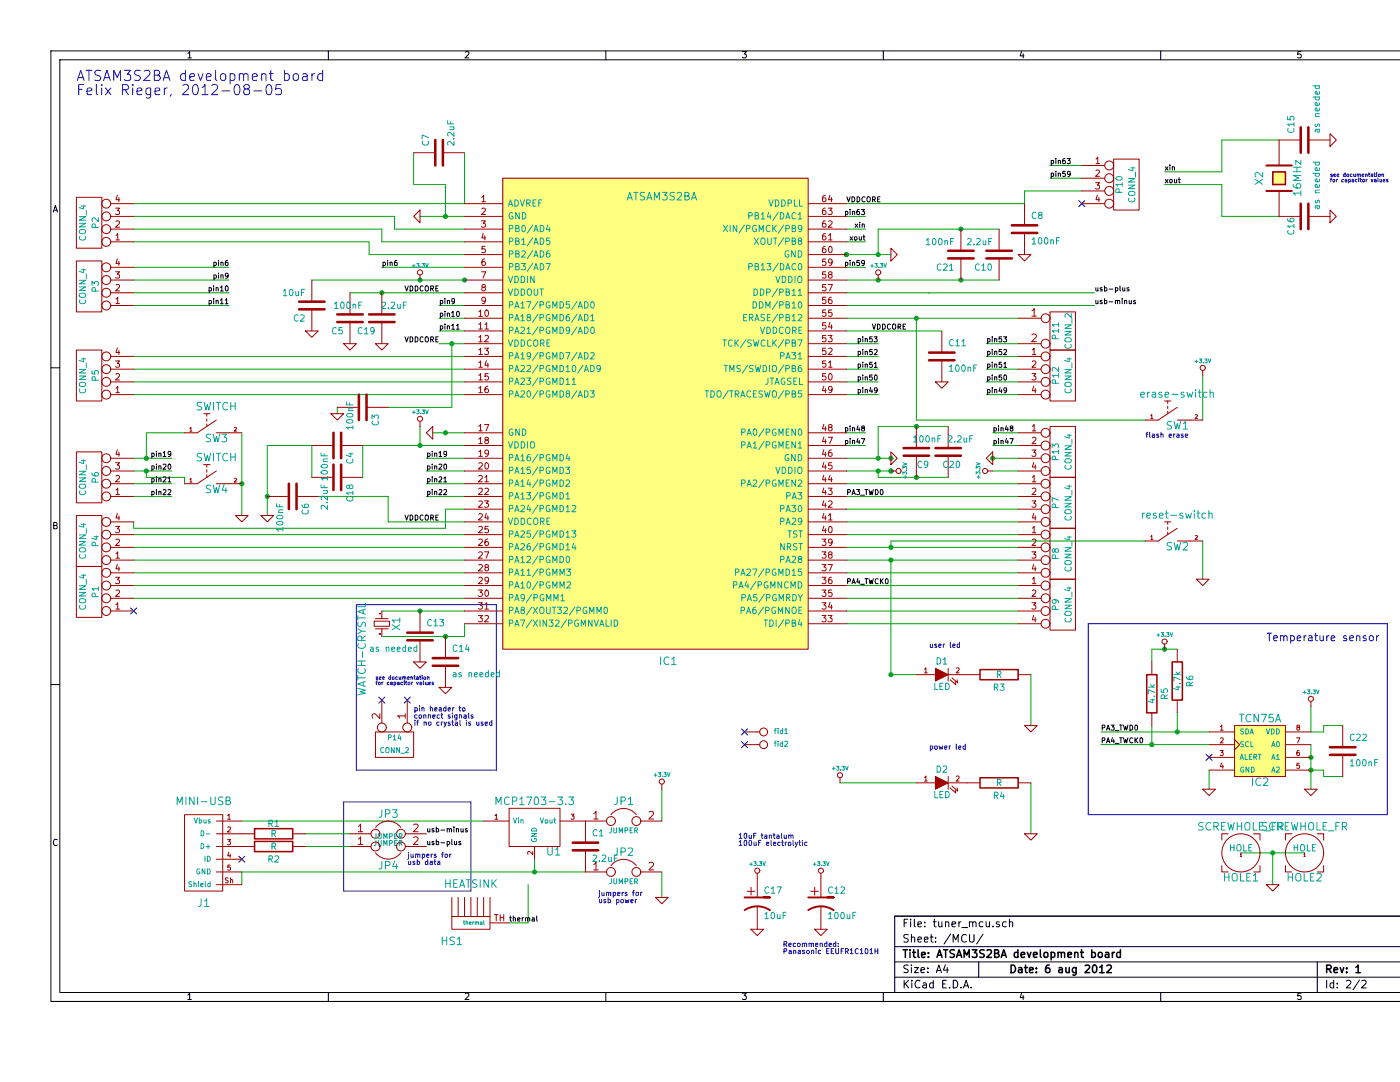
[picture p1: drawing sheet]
EESchema Schematic File Version 2  date 06/08/2012 15:26:56
LIBS:power
LIBS:device
LIBS:transistors
LIBS:conn
LIBS:linear
LIBS:regul
LIBS:74xx
LIBS:cmos4000
LIBS:adc-dac
LIBS:memory
LIBS:xilinx
LIBS:special
LIBS:microcontrollers
LIBS:dsp
LIBS:microchip
LIBS:analog_switches
LIBS:motorola
LIBS:texas
LIBS:intel
LIBS:audio
LIBS:interface
LIBS:digital-audio
LIBS:philips
LIBS:display
LIBS:cypress
LIBS:siliconi
LIBS:opto
LIBS:atmel
LIBS:contrib
LIBS:valves
LIBS:fr-lib
LIBS:tuner-cache
EELAYER 25  0
EELAYER END
$Descr A4 11700 8267
encoding utf-8
Sheet 2 2
Title "ATSAM3S2BA development board"
Date "6 aug 2012"
Rev "1"
Comp ""
Comment1 ""
Comment2 ""
Comment3 ""
Comment4 ""
$EndDescr
Wire Wire Line
	1450 3800 1450 3750
Wire Wire Line
	1450 3750 1150 3750
Connection ~ 1150 3700
Wire Wire Line
	1150 3750 1150 3700
Connection ~ 1900 3800
Wire Wire Line
	1900 4050 1900 3400
Wire Notes Line
	10900 4900 8550 4900
Wire Notes Line
	10900 4900 10900 6400
Wire Notes Line
	10900 6400 8550 6400
Wire Notes Line
	8550 6400 8550 4900
Wire Wire Line
	10550 5700 10400 5700
Wire Wire Line
	10400 5700 10400 5750
Wire Wire Line
	10400 5750 10300 5750
Wire Wire Line
	9050 5700 9050 5850
Connection ~ 9050 5850
Wire Wire Line
	8650 5850 9500 5850
Connection ~ 10300 6050
Wire Wire Line
	10300 6200 10300 5850
Wire Wire Line
	10300 5750 10300 5550
Wire Wire Line
	7850 1800 6900 1800
Connection ~ 7200 3750
Wire Wire Line
	7450 3750 6900 3750
Wire Wire Line
	2850 3750 2850 3500
Wire Wire Line
	2100 3500 2450 3500
Wire Wire Line
	3650 4100 3050 4100
Connection ~ 10000 6700
Wire Wire Line
	10000 6950 10000 6700
Connection ~ 6650 2000
Connection ~ 6650 2000
Connection ~ 7800 3600
Connection ~ 7000 3600
Connection ~ 7000 3700
Connection ~ 7000 3700
Wire Wire Line
	7750 3100 8000 3100
Wire Wire Line
	7750 2900 8000 2900
Wire Wire Line
	8000 2700 7750 2700
Wire Wire Line
	8500 1300 8250 1300
Wire Wire Line
	8500 1400 8250 1400
Wire Wire Line
	6650 1900 6800 1900
Connection ~ 6900 2000
Wire Wire Line
	6900 1800 6900 2000
Wire Wire Line
	8000 3500 7800 3500
Wire Wire Line
	6650 3500 6800 3500
Connection ~ 6900 3700
Wire Wire Line
	6900 3750 6900 3700
Wire Wire Line
	8000 3800 6650 3800
Wire Wire Line
	8000 4000 6650 4000
Wire Wire Line
	6650 4200 8000 4200
Wire Wire Line
	6650 4300 8000 4300
Connection ~ 7000 4400
Connection ~ 7000 5300
Wire Wire Line
	7000 4400 7000 5300
Wire Wire Line
	6650 4600 8000 4600
Wire Wire Line
	6650 4800 8000 4800
Wire Notes Line
	3700 6300 2700 6300
Wire Notes Line
	3700 6300 3700 7000
Wire Notes Line
	3700 7000 2700 7000
Wire Notes Line
	2700 7000 2700 6300
Wire Wire Line
	3650 3800 3350 3800
Wire Wire Line
	3650 3600 3350 3600
Wire Wire Line
	2850 3500 3650 3500
Connection ~ 3300 3500
Wire Wire Line
	1050 3800 1350 3800
Wire Wire Line
	1050 3600 1350 3600
Wire Wire Line
	3650 2600 3450 2600
Wire Wire Line
	2750 2300 3650 2300
Wire Wire Line
	1050 2100 1800 2100
Wire Wire Line
	2900 2000 2900 1900
Wire Wire Line
	9450 4550 9450 4250
Wire Wire Line
	9450 2950 9450 3300
Wire Notes Line
	3900 4750 2800 4750
Wire Notes Line
	3900 4750 3900 6050
Wire Notes Line
	3900 6050 2800 6050
Wire Notes Line
	2800 6050 2800 4750
Wire Wire Line
	6600 6150 7200 6150
Wire Wire Line
	8100 6150 8100 6550
Wire Wire Line
	8100 5300 8100 5700
Connection ~ 3500 5000
Wire Wire Line
	7300 2300 7300 2300
Connection ~ 3550 2700
Wire Wire Line
	3050 3200 3550 3200
Wire Wire Line
	3550 3200 3550 2700
Wire Wire Line
	3650 3000 1050 3000
Wire Wire Line
	3650 2800 1050 2800
Wire Wire Line
	3650 1200 3650 1600
Wire Wire Line
	2400 6550 2750 6550
Wire Wire Line
	5200 6850 5200 7050
Wire Wire Line
	1900 6950 1900 6850
Connection ~ 4200 6850
Wire Wire Line
	1900 6850 4600 6850
Wire Wire Line
	1900 6450 3800 6450
Wire Wire Line
	1050 4700 3650 4700
Wire Wire Line
	1050 4500 3650 4500
Wire Wire Line
	1050 4300 3650 4300
Wire Wire Line
	1050 2200 1800 2200
Wire Wire Line
	3450 2400 3650 2400
Wire Wire Line
	2900 2000 3650 2000
Wire Wire Line
	3650 1800 3100 1800
Wire Wire Line
	3100 1800 3100 1700
Wire Wire Line
	3100 1700 1050 1700
Wire Wire Line
	8000 3700 7800 3700
Wire Wire Line
	6650 3100 6900 3100
Wire Wire Line
	8000 2500 6650 2500
Wire Wire Line
	6900 2900 6650 2900
Wire Wire Line
	9150 1450 9600 1450
Wire Wire Line
	9600 1450 9600 1700
Wire Wire Line
	9600 1700 10050 1700
Wire Wire Line
	3650 4900 3650 5000
Wire Wire Line
	3650 5000 3000 5000
Wire Wire Line
	3650 2700 3450 2700
Wire Wire Line
	7000 3700 6650 3700
Wire Wire Line
	7000 2000 6650 2000
Wire Wire Line
	3650 3400 3400 3400
Wire Wire Line
	3650 1700 3300 1700
Wire Wire Line
	7000 3600 6650 3600
Wire Wire Line
	3650 4800 3000 4800
Wire Wire Line
	9150 1350 9600 1350
Wire Wire Line
	9600 1350 9600 1100
Wire Wire Line
	9600 1100 10050 1100
Wire Wire Line
	6900 2700 6650 2700
Wire Wire Line
	6650 2300 8600 2300
Wire Wire Line
	6650 2800 6900 2800
Wire Wire Line
	6900 3000 6650 3000
Wire Wire Line
	8000 3600 7800 3600
Wire Wire Line
	3650 1600 1050 1600
Wire Wire Line
	3650 1900 3000 1900
Wire Wire Line
	3000 1900 3000 1800
Wire Wire Line
	3000 1800 1050 1800
Wire Wire Line
	1050 2300 1800 2300
Wire Wire Line
	3450 2500 3650 2500
Wire Wire Line
	3650 4200 1050 4200
Wire Wire Line
	3650 4400 1050 4400
Wire Wire Line
	3650 4600 1050 4600
Wire Wire Line
	4150 6950 4150 7250
Wire Wire Line
	4150 7250 4000 7250
Wire Wire Line
	5200 6450 5200 6200
Wire Wire Line
	4200 6750 4200 6850
Wire Wire Line
	2400 6650 2750 6650
Wire Wire Line
	3250 1200 3250 1450
Wire Wire Line
	3250 1450 3500 1450
Wire Wire Line
	3500 1450 3500 1700
Connection ~ 3500 1700
Wire Wire Line
	1050 2900 3650 2900
Wire Wire Line
	1050 3100 3650 3100
Wire Wire Line
	2650 3250 2650 3200
Connection ~ 3500 3400
Wire Wire Line
	6650 2400 8600 2400
Connection ~ 6900 3600
Connection ~ 3300 4800
Wire Wire Line
	7200 2500 7200 3300
Connection ~ 7200 2500
Wire Wire Line
	7200 3300 9000 3300
Wire Wire Line
	2900 1900 1050 1900
Wire Wire Line
	1050 2400 1800 2400
Wire Wire Line
	3650 2100 3000 2100
Wire Wire Line
	3650 2200 2450 2200
Connection ~ 3300 2200
Wire Wire Line
	3650 4000 3500 4000
Wire Wire Line
	3500 4000 3500 4150
Wire Wire Line
	3500 4150 1050 4150
Wire Wire Line
	1050 4150 1050 4100
Wire Wire Line
	1050 3700 1350 3700
Wire Wire Line
	1050 3900 1350 3900
Wire Wire Line
	2500 3900 3050 3900
Wire Wire Line
	3300 3350 3300 3500
Connection ~ 2100 3900
Wire Wire Line
	3650 3700 3350 3700
Wire Wire Line
	3650 3900 3350 3900
Wire Wire Line
	6650 4900 8000 4900
Wire Wire Line
	8000 4700 6650 4700
Wire Wire Line
	8000 4500 6650 4500
Wire Wire Line
	6650 4400 8000 4400
Wire Wire Line
	7000 5300 7200 5300
Wire Wire Line
	7000 4300 7000 4250
Connection ~ 7000 4300
Wire Wire Line
	7000 4250 9000 4250
Wire Wire Line
	6650 4100 8000 4100
Wire Wire Line
	6650 3900 8000 3900
Wire Wire Line
	6900 3600 6900 3350
Wire Wire Line
	6650 3400 6800 3400
Wire Wire Line
	8000 3400 7800 3400
Connection ~ 6900 2200
Wire Wire Line
	6650 1800 6800 1800
Wire Wire Line
	6650 2100 6800 2100
Wire Wire Line
	6800 1700 6650 1700
Wire Wire Line
	8050 1500 8050 1600
Wire Wire Line
	8050 1500 8500 1500
Wire Wire Line
	7400 2600 6650 2600
Wire Wire Line
	7750 2800 8000 2800
Wire Wire Line
	7750 3000 8000 3000
Wire Wire Line
	9750 6700 10250 6700
Wire Wire Line
	3050 3900 3050 4100
Wire Wire Line
	2100 3500 2100 4050
Wire Wire Line
	2450 3500 2450 3750
Wire Wire Line
	6900 3350 7450 3350
Connection ~ 7200 3350
Wire Wire Line
	8050 1600 6650 1600
Wire Wire Line
	7850 2200 6650 2200
Connection ~ 3650 2200
Connection ~ 3000 2300
Connection ~ 7550 2200
Connection ~ 7550 1800
Wire Wire Line
	9500 6050 9500 6200
Connection ~ 10300 5950
Wire Wire Line
	9050 5200 9050 5100
Wire Wire Line
	9050 5100 9250 5100
Wire Wire Line
	9250 5750 9250 5600
Wire Wire Line
	8650 5750 9500 5750
Connection ~ 9250 5750
Connection ~ 9150 5100
Wire Wire Line
	10300 6050 10400 6050
Wire Wire Line
	10400 6050 10400 6100
Wire Wire Line
	10400 6100 10550 6100
Wire Wire Line
	1150 3600 1150 3400
Wire Wire Line
	1150 3400 1450 3400
Connection ~ 1150 3600
$Comp
L GND #PWR02
U 1 1
P 1900 4050
F 0 "#PWR02" H 1900 4050 30  0001 C CNN
F 1 "GND" H 1900 3980 30  0001 C CNN
	1    1900 4050
	1    0    0    -1  
$EndComp
$Comp
L SWITCH SW4
U 1 1
P 1700 3800
F 0 "SW4" H 1700 3750 60  0000 C CNN
F 1 "SWITCH" H 1700 4000 60  0000 C CNN
	1    1700 3800
	1    0    0    -1  
$EndComp
$Comp
L SWITCH SW3
U 1 1
P 1700 3400
F 0 "SW3" H 1700 3350 60  0000 C CNN
F 1 "SWITCH" H 1700 3600 60  0000 C CNN
	1    1700 3400
	1    0    0    -1  
$EndComp
Text Notes 10450 1400 0    30   ~ 0
see documentation\nfor capacitor values
Text Notes 2950 5350 0    30   ~ 0
see documentation\nfor capacitor values
Text Notes 6150 7450 0    40   ~ 0
Recommended:\nPanasonic EEUFR1C101H
Text Notes 9950 5050 0    60   ~ 0
Temperature sensor
$Comp
L C C22
U 1 1
P 10550 5900
F 0 "C22" H 10600 6000 50  0000 L CNN
F 1 "100nF" H 10600 5800 50  0000 L CNN
	1    10550 5900
	1    0    0    -1  
$EndComp
Text Label 8650 5850 0    40   ~ 0
PA4_TWCK0
Text Label 8650 5750 0    40   ~ 0
PA3_TWD0
$Comp
L +3.3V #PWR03
U 1 1
P 9150 5100
F 0 "#PWR03" H 9150 5060 30  0001 C CNN
F 1 "+3.3V" H 9150 5210 30  0000 C CNN
	1    9150 5100
	-1   0    0    -1  
$EndComp
$Comp
L R R5
U 1 1
P 9050 5450
F 0 "R5" V 8950 5450 50  0000 C CNN
F 1 "4.7k" V 9050 5450 50  0000 C CNN
	1    9050 5450
	-1   0    0    1   
$EndComp
$Comp
L R R6
U 1 1
P 9250 5350
F 0 "R6" V 9150 5350 50  0000 C CNN
F 1 "4.7k" V 9250 5350 50  0000 C CNN
	1    9250 5350
	-1   0    0    1   
$EndComp
Text Label 6650 3900 0    40   ~ 0
PA3_TWD0
Text Label 6650 4600 0    40   ~ 0
PA4_TWCK0
NoConn ~ 9500 5950
$Comp
L GND #PWR04
U 1 1
P 10300 6200
F 0 "#PWR04" H 10300 6200 30  0001 C CNN
F 1 "GND" H 10300 6130 30  0001 C CNN
	1    10300 6200
	1    0    0    -1  
$EndComp
$Comp
L +3.3V #PWR05
U 1 1
P 10300 5550
F 0 "#PWR05" H 10300 5510 30  0001 C CNN
F 1 "+3.3V" H 10300 5660 30  0000 C CNN
	1    10300 5550
	-1   0    0    -1  
$EndComp
$Comp
L GND #PWR06
U 1 1
P 9500 6200
F 0 "#PWR06" H 9500 6200 30  0001 C CNN
F 1 "GND" H 9500 6130 30  0001 C CNN
	1    9500 6200
	1    0    0    -1  
$EndComp
$Comp
L TCN75A IC2
U 1 1
P 9900 5900
F 0 "IC2" H 9900 5650 60  0000 C CNN
F 1 "TCN75A" H 9900 6150 60  0000 C CNN
	1    9900 5900
	1    0    0    -1  
$EndComp
Text Notes 600  650  0    80   ~ 0
ATSAM3S2BA development board\nFelix Rieger, 2012-08-05
Text Label 4000 7250 0    40   ~ 0
thermal
$Comp
L C C21
U 1 1
P 7550 2000
F 0 "C21" H 7600 2100 50  0000 L CNN
F 1 "100nF" H 7600 1900 50  0000 L CNN
	1    7550 2000
	-1   0    0    1   
$EndComp
$Comp
L C C20
U 1 1
P 7450 3550
F 0 "C20" H 7350 3650 50  0000 L CNN
F 1 "2.2uF" H 7250 3450 50  0000 L CNN
	1    7450 3550
	-1   0    0    1   
$EndComp
$Comp
L C C18
U 1 1
P 2650 3750
F 0 "C18" H 2700 3850 50  0000 L CNN
F 1 "2.2uF" H 2700 3650 50  0000 L CNN
	1    2650 3750
	0    1    1    0   
$EndComp
$Comp
L GND #PWR07
U 1 1
P 3000 2700
F 0 "#PWR07" H 3000 2700 30  0001 C CNN
F 1 "GND" H 3000 2630 30  0001 C CNN
	1    3000 2700
	1    0    0    -1  
$EndComp
$Comp
L C C19
U 1 1
P 3000 2500
F 0 "C19" H 3050 2600 50  0000 L CNN
F 1 "2.2uF" H 2800 2400 50  0000 L CNN
	1    3000 2500
	-1   0    0    1   
$EndComp
$Comp
L GND #PWR08
U 1 1
P 10000 6950
F 0 "#PWR08" H 10000 6950 30  0001 C CNN
F 1 "GND" H 10000 6880 30  0001 C CNN
	1    10000 6950
	1    0    0    -1  
$EndComp
$Comp
L SCREWHOLE_FR HOLE2
U 1 1
P 10250 6700
F 0 "HOLE2" H 10250 6500 60  0000 C CNN
F 1 "SCREWHOLE_FR" H 10250 6900 60  0000 C CNN
	1    10250 6700
	1    0    0    -1  
$EndComp
$Comp
L SCREWHOLE_FR HOLE1
U 1 1
P 9750 6700
F 0 "HOLE1" H 9750 6500 60  0000 C CNN
F 1 "SCREWHOLE_FR" H 9750 6900 60  0000 C CNN
	1    9750 6700
	1    0    0    -1  
$EndComp
NoConn ~ 1900 6750
Text Notes 9000 3450 0    40   ~ 0
flash erase
Text Label 7750 3100 0    40   ~ 0
pin49
Text Label 7750 3000 0    40   ~ 0
pin50
Text Label 7750 2900 0    40   ~ 0
pin51
Text Label 7750 2800 0    40   ~ 0
pin52
Text Label 7750 2700 0    40   ~ 0
pin53
Text Label 6900 3100 2    40   ~ 0
pin49
Text Label 6900 3000 2    40   ~ 0
pin50
Text Label 6900 2900 2    40   ~ 0
pin51
Text Label 6900 2800 2    40   ~ 0
pin52
Text Label 6900 2700 2    40   ~ 0
pin53
NoConn ~ 1050 4800
NoConn ~ 8500 1600
Text Label 8250 1300 0    40   ~ 0
pin63
Text Label 6800 1700 2    40   ~ 0
pin63
Text Label 8250 1400 0    40   ~ 0
pin59
Text Label 6800 2100 2    40   ~ 0
pin59
Text Label 6800 1900 2    40   ~ 0
xout
Text Label 6800 1800 2    40   ~ 0
xin
Text Label 7800 3400 0    40   ~ 0
pin48
Text Label 7800 3500 0    40   ~ 0
pin47
Text Label 6800 3500 2    40   ~ 0
pin47
Text Label 6800 3400 2    40   ~ 0
pin48
Text Label 9150 1450 0    40   ~ 0
xout
Text Label 9150 1350 0    40   ~ 0
xin
Text Notes 5800 6600 0    40   ~ 0
10uF tantalum\n100uF electrolytic
Text Notes 4700 7050 0    40   ~ 0
jumpers for\nusb power
Text Notes 3200 6750 0    40   ~ 0
jumpers for\nusb data
Text Label 3350 3900 0    40   ~ 0
pin22
Text Label 3350 3800 0    40   ~ 0
pin21
Text Label 3350 3700 0    40   ~ 0
pin20
Text Label 3350 3600 0    40   ~ 0
pin19
$Comp
L GND #PWR09
U 1 1
P 2100 4050
F 0 "#PWR09" H 2100 4050 30  0001 C CNN
F 1 "GND" H 2100 3980 30  0001 C CNN
	1    2100 4050
	1    0    0    -1  
$EndComp
Text Label 1350 3900 2    40   ~ 0
pin22
Text Label 1350 3800 2    40   ~ 0
pin21
Text Label 1350 3700 2    40   ~ 0
pin20
Text Label 1350 3600 2    40   ~ 0
pin19
Text Label 3450 2600 0    40   ~ 0
pin11
Text Label 3450 2500 0    40   ~ 0
pin10
Text Label 3450 2400 0    40   ~ 0
pin9
Text Label 1800 2400 2    40   ~ 0
pin11
Text Label 1800 2300 2    40   ~ 0
pin10
Text Label 1800 2200 2    40   ~ 0
pin9
Text Label 1800 2100 2    40   ~ 0
pin6
Text Label 3000 2100 0    40   ~ 0
pin6
$Comp
L CONN_1 fid2
U 1 1
P 6000 5850
F 0 "fid2" H 6080 5850 40  0000 L CNN
F 1 "CONN_1" H 6000 5905 30  0001 C CNN
	1    6000 5850
	1    0    0    -1  
$EndComp
NoConn ~ 5850 5850
NoConn ~ 5850 5750
$Comp
L CONN_1 fid1
U 1 1
P 6000 5750
F 0 "fid1" H 6080 5750 40  0000 L CNN
F 1 "CONN_1" H 6000 5805 30  0001 C CNN
	1    6000 5750
	1    0    0    -1  
$EndComp
Text Notes 7300 5100 0    40   ~ 0
user led
Text Notes 7300 5900 0    40   ~ 0
power led
$Comp
L JUMPER JP3
U 1 1
P 3050 6550
F 0 "JP3" H 3050 6700 60  0000 C CNN
F 1 "JUMPER" H 3050 6470 40  0000 C CNN
	1    3050 6550
	1    0    0    -1  
$EndComp
$Comp
L JUMPER JP4
U 1 1
P 3050 6650
F 0 "JP4" H 3050 6800 60  0000 C CNN
F 1 "JUMPER" H 3050 6570 40  0000 C CNN
	1    3050 6650
	1    0    0    1   
$EndComp
$Comp
L GND #PWR010
U 1 1
P 9450 4550
F 0 "#PWR010" H 9450 4550 30  0001 C CNN
F 1 "GND" H 9450 4480 30  0001 C CNN
	1    9450 4550
	1    0    0    -1  
$EndComp
$Comp
L SWITCH SW2
U 1 1
P 9250 4250
F 0 "SW2" H 9250 4200 60  0000 C CNN
F 1 "reset-switch" H 9250 4450 60  0000 C CNN
	1    9250 4250
	1    0    0    -1  
$EndComp
$Comp
L +3.3V #PWR011
U 1 1
P 9450 2950
F 0 "#PWR011" H 9450 2910 30  0001 C CNN
F 1 "+3.3V" H 9450 3060 30  0000 C CNN
	1    9450 2950
	-1   0    0    -1  
$EndComp
$Comp
L SWITCH SW1
U 1 1
P 9250 3300
F 0 "SW1" H 9250 3250 60  0000 C CNN
F 1 "erase-switch" H 9250 3500 60  0000 C CNN
	1    9250 3300
	1    0    0    -1  
$EndComp
$Comp
L CP1 C17
U 1 1
P 5950 7100
F 0 "C17" H 6000 7200 50  0000 L CNN
F 1 "10uF" H 6000 7000 50  0000 L CNN
	1    5950 7100
	1    0    0    -1  
$EndComp
$Comp
L +3.3V #PWR012
U 1 1
P 5950 6900
F 0 "#PWR012" H 5950 6860 30  0001 C CNN
F 1 "+3.3V" H 5950 7010 30  0000 C CNN
	1    5950 6900
	-1   0    0    -1  
$EndComp
$Comp
L GND #PWR013
U 1 1
P 5950 7300
F 0 "#PWR013" H 5950 7300 30  0001 C CNN
F 1 "GND" H 5950 7230 30  0001 C CNN
	1    5950 7300
	1    0    0    -1  
$EndComp
$Comp
L GND #PWR014
U 1 1
P 10450 1700
F 0 "#PWR014" H 10450 1700 30  0001 C CNN
F 1 "GND" H 10450 1630 30  0001 C CNN
	1    10450 1700
	0    -1   -1   0   
$EndComp
$Comp
L GND #PWR015
U 1 1
P 10450 1100
F 0 "#PWR015" H 10450 1100 30  0001 C CNN
F 1 "GND" H 10450 1030 30  0001 C CNN
	1    10450 1100
	0    -1   -1   0   
$EndComp
$Comp
L C C16
U 1 1
P 10250 1700
F 0 "C16" H 10100 1800 50  0000 L CNN
F 1 "as needed" H 10300 1600 50  0000 L CNN
	1    10250 1700
	0    -1   -1   0   
$EndComp
Text Notes 3250 5600 0    40   ~ 0
pin header to\nconnect signals\nif no crystal is used
$Comp
L GND #PWR016
U 1 1
P 3500 5400
F 0 "#PWR016" H 3500 5400 30  0001 C CNN
F 1 "GND" H 3500 5330 30  0001 C CNN
	1    3500 5400
	1    0    0    -1  
$EndComp
$Comp
L GND #PWR017
U 1 1
P 3300 5200
F 0 "#PWR017" H 3300 5200 30  0001 C CNN
F 1 "GND" H 3300 5130 30  0001 C CNN
	1    3300 5200
	1    0    0    -1  
$EndComp
$Comp
L C C14
U 1 1
P 3500 5200
F 0 "C14" H 3550 5300 50  0000 L CNN
F 1 "as needed" H 3550 5100 50  0000 L CNN
	1    3500 5200
	1    0    0    -1  
$EndComp
$Comp
L C C15
U 1 1
P 10250 1100
F 0 "C15" H 10300 1200 50  0000 L CNN
F 1 "as needed" H 10300 1000 50  0000 L CNN
	1    10250 1100
	0    -1   -1   0   
$EndComp
$Comp
L C C13
U 1 1
P 3300 5000
F 0 "C13" H 3350 5100 50  0000 L CNN
F 1 "as needed" H 2900 4900 50  0000 L CNN
	1    3300 5000
	1    0    0    -1  
$EndComp
$Comp
L +3.3V #PWR018
U 1 1
P 6600 6150
F 0 "#PWR018" H 6600 6110 30  0001 C CNN
F 1 "+3.3V" H 6600 6260 30  0000 C CNN
	1    6600 6150
	-1   0    0    -1  
$EndComp
$Comp
L LED D2
U 1 1
P 7400 6150
F 0 "D2" H 7400 6250 50  0000 C CNN
F 1 "LED" H 7400 6050 50  0000 C CNN
	1    7400 6150
	1    0    0    -1  
$EndComp
$Comp
L GND #PWR019
U 1 1
P 8100 6550
F 0 "#PWR019" H 8100 6550 30  0001 C CNN
F 1 "GND" H 8100 6480 30  0001 C CNN
	1    8100 6550
	1    0    0    -1  
$EndComp
$Comp
L R R4
U 1 1
P 7850 6150
F 0 "R4" V 7750 6150 50  0000 C CNN
F 1 "R" V 7850 6150 50  0000 C CNN
	1    7850 6150
	0    -1   -1   0   
$EndComp
$Comp
L R R3
U 1 1
P 7850 5300
F 0 "R3" V 7750 5300 50  0000 C CNN
F 1 "R" V 7850 5300 50  0000 C CNN
	1    7850 5300
	0    -1   -1   0   
$EndComp
$Comp
L GND #PWR020
U 1 1
P 8100 5700
F 0 "#PWR020" H 8100 5700 30  0001 C CNN
F 1 "GND" H 8100 5630 30  0001 C CNN
	1    8100 5700
	1    0    0    -1  
$EndComp
$Comp
L LED D1
U 1 1
P 7400 5300
F 0 "D1" H 7400 5400 50  0000 C CNN
F 1 "LED" H 7400 5200 50  0000 C CNN
	1    7400 5300
	1    0    0    -1  
$EndComp
$Comp
L GND #PWR021
U 1 1
P 6450 7300
F 0 "#PWR021" H 6450 7300 30  0001 C CNN
F 1 "GND" H 6450 7230 30  0001 C CNN
	1    6450 7300
	1    0    0    -1  
$EndComp
$Comp
L +3.3V #PWR022
U 1 1
P 6450 6900
F 0 "#PWR022" H 6450 6860 30  0001 C CNN
F 1 "+3.3V" H 6450 7010 30  0000 C CNN
	1    6450 6900
	-1   0    0    -1  
$EndComp
$Comp
L CP1 C12
U 1 1
P 6450 7100
F 0 "C12" H 6500 7200 50  0000 L CNN
F 1 "100uF" H 6500 7000 50  0000 L CNN
	1    6450 7100
	1    0    0    -1  
$EndComp
NoConn ~ 3200 5500
NoConn ~ 3000 5500
$Comp
L CONN_2 P14
U 1 1
P 3100 5850
F 0 "P14" V 3050 5850 40  0000 C CNN
F 1 "CONN_2" V 3150 5850 40  0000 C CNN
	1    3100 5850
	0    1    1    0   
$EndComp
$Comp
L GND #PWR023
U 1 1
P 7400 3000
F 0 "#PWR023" H 7400 3000 30  0001 C CNN
F 1 "GND" H 7400 2930 30  0001 C CNN
	1    7400 3000
	1    0    0    -1  
$EndComp
$Comp
L GND #PWR024
U 1 1
P 8050 2000
F 0 "#PWR024" H 8050 2000 30  0001 C CNN
F 1 "GND" H 8050 1930 30  0001 C CNN
	1    8050 2000
	1    0    0    -1  
$EndComp
$Comp
L C C10
U 1 1
P 7850 2000
F 0 "C10" H 7900 2100 50  0000 L CNN
F 1 "2.2uF" H 7900 1900 50  0000 L CNN
	1    7850 2000
	-1   0    0    1   
$EndComp
$Comp
L C C8
U 1 1
P 8050 1800
F 0 "C8" H 8100 1900 50  0000 L CNN
F 1 "100nF" H 8100 1700 50  0000 L CNN
	1    8050 1800
	1    0    0    -1  
$EndComp
$Comp
L C C11
U 1 1
P 7400 2800
F 0 "C11" H 7450 2900 50  0000 L CNN
F 1 "100nF" H 7450 2700 50  0000 L CNN
	1    7400 2800
	1    0    0    -1  
$EndComp
$Comp
L C C9
U 1 1
P 7200 3550
F 0 "C9" H 7100 3650 50  0000 L CNN
F 1 "100nF" H 7000 3450 50  0000 L CNN
	1    7200 3550
	-1   0    0    1   
$EndComp
$Comp
L C C6
U 1 1
P 2300 3900
F 0 "C6" H 2350 4000 50  0000 L CNN
F 1 "100nF" H 2350 3800 50  0000 L CNN
	1    2300 3900
	0    1    1    0   
$EndComp
$Comp
L C C4
U 1 1
P 2650 3500
F 0 "C4" H 2700 3600 50  0000 L CNN
F 1 "100nF" H 2700 3400 50  0000 L CNN
	1    2650 3500
	0    1    1    0   
$EndComp
$Comp
L GND #PWR025
U 1 1
P 2650 3250
F 0 "#PWR025" H 2650 3250 30  0001 C CNN
F 1 "GND" H 2650 3180 30  0001 C CNN
	1    2650 3250
	1    0    0    -1  
$EndComp
$Comp
L C C3
U 1 1
P 2850 3200
F 0 "C3" H 2900 3300 50  0000 L CNN
F 1 "100nF" H 2800 3100 50  0000 L CNN
	1    2850 3200
	0    1    1    0   
$EndComp
$Comp
L GND #PWR026
U 1 1
P 2750 2700
F 0 "#PWR026" H 2750 2700 30  0001 C CNN
F 1 "GND" H 2750 2630 30  0001 C CNN
	1    2750 2700
	1    0    0    -1  
$EndComp
$Comp
L C C5
U 1 1
P 2750 2500
F 0 "C5" H 2800 2600 50  0000 L CNN
F 1 "100nF" H 2650 2400 50  0000 L CNN
	1    2750 2500
	-1   0    0    1   
$EndComp
$Comp
L GND #PWR027
U 1 1
P 2450 2600
F 0 "#PWR027" H 2450 2600 30  0001 C CNN
F 1 "GND" H 2450 2530 30  0001 C CNN
	1    2450 2600
	1    0    0    -1  
$EndComp
$Comp
L C C2
U 1 1
P 2450 2400
F 0 "C2" H 2500 2500 50  0000 L CNN
F 1 "10uF" H 2500 2300 50  0000 L CNN
	1    2450 2400
	-1   0    0    1   
$EndComp
$Comp
L C C7
U 1 1
P 3450 1200
F 0 "C7" H 3500 1300 50  0000 L CNN
F 1 "2.2uF" H 3500 1100 50  0000 L CNN
	1    3450 1200
	0    -1   -1   0   
$EndComp
Text Label 3350 6650 0    40   ~ 0
usb-plus
Text Label 3350 6550 0    40   ~ 0
usb-minus
$Comp
L R R2
U 1 1
P 2150 6650
F 0 "R2" V 2050 6650 50  0000 C CNN
F 1 "R" V 2150 6650 50  0000 C CNN
	1    2150 6650
	0    -1   -1   0   
$EndComp
$Comp
L R R1
U 1 1
P 2150 6550
F 0 "R1" V 2230 6550 50  0000 C CNN
F 1 "R" V 2150 6550 50  0000 C CNN
	1    2150 6550
	0    -1   -1   0   
$EndComp
Text Label 8600 2400 0    40   ~ 0
usb-minus
Text Label 8600 2300 0    40   ~ 0
usb-plus
$Comp
L JUMPER JP2
U 1 1
P 4900 6850
F 0 "JP2" H 4900 7000 60  0000 C CNN
F 1 "JUMPER" H 4900 6770 40  0000 C CNN
	1    4900 6850
	1    0    0    -1  
$EndComp
$Comp
L JUMPER JP1
U 1 1
P 4900 6450
F 0 "JP1" H 4900 6600 60  0000 C CNN
F 1 "JUMPER" H 4900 6370 40  0000 C CNN
	1    4900 6450
	1    0    0    -1  
$EndComp
$Comp
L GND #PWR028
U 1 1
P 5200 7050
F 0 "#PWR028" H 5200 7050 30  0001 C CNN
F 1 "GND" H 5200 6980 30  0001 C CNN
	1    5200 7050
	1    0    0    -1  
$EndComp
$Comp
L +3.3V #PWR029
U 1 1
P 5200 6200
F 0 "#PWR029" H 5200 6160 30  0001 C CNN
F 1 "+3.3V" H 5200 6310 30  0000 C CNN
	1    5200 6200
	-1   0    0    -1  
$EndComp
$Comp
L HEATSINK HS1
U 1 1
P 3700 7200
F 0 "HS1" H 3850 7000 60  0000 C CNN
F 1 "HEATSINK" H 3700 7450 60  0000 C CNN
	1    3700 7200
	-1   0    0    -1  
$EndComp
$Comp
L C C1
U 1 1
P 4600 6650
F 0 "C1" H 4650 6750 50  0000 L CNN
F 1 "2.2uF" H 4650 6550 50  0000 L CNN
	1    4600 6650
	1    0    0    -1  
$EndComp
$Comp
L MCP1703 U1
U 1 1
P 4200 6500
F 0 "U1" H 4350 6304 60  0000 C CNN
F 1 "MCP1703-3.3" H 4200 6700 60  0000 C CNN
	1    4200 6500
	1    0    0    -1  
$EndComp
$Comp
L MINI-USB J1
U 1 1
P 1600 6700
F 0 "J1" H 1600 6300 60  0000 C CNN
F 1 "MINI-USB" H 1600 7100 60  0000 C CNN
	1    1600 6700
	1    0    0    -1  
$EndComp
$Comp
L CONN_4 P1
U 1 1
P 700 4650
F 0 "P1" V 650 4650 50  0000 C CNN
F 1 "CONN_4" V 750 4650 50  0000 C CNN
	1    700  4650
	-1   0    0    1   
$EndComp
$Comp
L CONN_4 P4
U 1 1
P 700 4250
F 0 "P4" V 650 4250 50  0000 C CNN
F 1 "CONN_4" V 750 4250 50  0000 C CNN
	1    700  4250
	-1   0    0    1   
$EndComp
$Comp
L CONN_4 P6
U 1 1
P 700 3750
F 0 "P6" V 650 3750 50  0000 C CNN
F 1 "CONN_4" V 750 3750 50  0000 C CNN
	1    700  3750
	-1   0    0    1   
$EndComp
$Comp
L CONN_4 P5
U 1 1
P 700 2950
F 0 "P5" V 650 2950 50  0000 C CNN
F 1 "CONN_4" V 750 2950 50  0000 C CNN
	1    700  2950
	-1   0    0    1   
$EndComp
$Comp
L CONN_4 P3
U 1 1
P 700 2250
F 0 "P3" V 650 2250 50  0000 C CNN
F 1 "CONN_4" V 750 2250 50  0000 C CNN
	1    700  2250
	-1   0    0    1   
$EndComp
$Comp
L CONN_4 P2
U 1 1
P 700 1750
F 0 "P2" V 650 1750 50  0000 C CNN
F 1 "CONN_4" V 750 1750 50  0000 C CNN
	1    700  1750
	-1   0    0    1   
$EndComp
$Comp
L CONN_4 P10
U 1 1
P 8850 1450
F 0 "P10" V 8800 1450 50  0000 C CNN
F 1 "CONN_4" V 8900 1450 50  0000 C CNN
	1    8850 1450
	1    0    0    -1  
$EndComp
$Comp
L CONN_2 P11
U 1 1
P 8350 2600
F 0 "P11" V 8300 2600 50  0000 C CNN
F 1 "CONN_2" V 8400 2600 50  0000 C CNN
	1    8350 2600
	1    0    0    -1  
$EndComp
$Comp
L GND #PWR030
U 1 1
P 7800 3600
F 0 "#PWR030" H 7800 3600 30  0001 C CNN
F 1 "GND" H 7800 3530 30  0001 C CNN
	1    7800 3600
	0    1    1    0   
$EndComp
$Comp
L +3.3V #PWR031
U 1 1
P 7800 3700
F 0 "#PWR031" H 7800 3660 30  0001 C CNN
F 1 "+3.3V" H 7800 3810 30  0000 C CNN
	1    7800 3700
	0    -1   -1   0   
$EndComp
$Comp
L CONN_4 P12
U 1 1
P 8350 2950
F 0 "P12" V 8300 2950 50  0000 C CNN
F 1 "CONN_4" V 8400 2950 50  0000 C CNN
	1    8350 2950
	1    0    0    -1  
$EndComp
$Comp
L CONN_4 P13
U 1 1
P 8350 3550
F 0 "P13" V 8300 3550 50  0000 C CNN
F 1 "CONN_4" V 8400 3550 50  0000 C CNN
	1    8350 3550
	1    0    0    -1  
$EndComp
$Comp
L CONN_4 P7
U 1 1
P 8350 3950
F 0 "P7" V 8300 3950 50  0000 C CNN
F 1 "CONN_4" V 8400 3950 50  0000 C CNN
	1    8350 3950
	1    0    0    -1  
$EndComp
$Comp
L CONN_4 P8
U 1 1
P 8350 4350
F 0 "P8" V 8300 4350 50  0000 C CNN
F 1 "CONN_4" V 8400 4350 50  0000 C CNN
	1    8350 4350
	1    0    0    -1  
$EndComp
$Comp
L CONN_4 P9
U 1 1
P 8350 4750
F 0 "P9" V 8300 4750 50  0000 C CNN
F 1 "CONN_4" V 8400 4750 50  0000 C CNN
	1    8350 4750
	1    0    0    -1  
$EndComp
$Comp
L WATCH-CRYSTAL X1
U 1 1
P 3000 4900
F 0 "X1" H 3000 4780 60  0000 C CNN
F 1 "WATCH-CRYSTAL" H 3200 5050 60  0000 C CNN
	1    3000 4900
	0    -1   1    0   
$EndComp
$Comp
L CRYSTAL X2
U 1 1
P 10050 1400
F 0 "X2" H 10050 1550 60  0000 C CNN
F 1 "16MHz" H 10050 1250 60  0000 C CNN
	1    10050 1400
	0    -1   -1   0   
$EndComp
Text Label 6650 1600 0    40   ~ 0
VDDCORE
$Comp
L +3.3V #PWR032
U 1 1
P 6900 2200
F 0 "#PWR032" H 6900 2160 30  0001 C CNN
F 1 "+3.3V" H 6900 2310 30  0000 C CNN
	1    6900 2200
	1    0    0    -1  
$EndComp
$Comp
L +3.3V #PWR033
U 1 1
P 7000 3700
F 0 "#PWR033" H 7000 3660 30  0001 C CNN
F 1 "+3.3V" H 7000 3810 30  0000 C CNN
	1    7000 3700
	0    1    1    0   
$EndComp
$Comp
L +3.3V #PWR034
U 1 1
P 3300 3350
F 0 "#PWR034" H 3300 3310 30  0001 C CNN
F 1 "+3.3V" H 3300 3460 30  0000 C CNN
	1    3300 3350
	1    0    0    -1  
$EndComp
Text Label 3450 2300 2    40   ~ 0
VDDCORE
$Comp
L GND #PWR035
U 1 1
P 7000 2000
F 0 "#PWR035" H 7000 2000 30  0001 C CNN
F 1 "GND" H 7000 1930 30  0001 C CNN
	1    7000 2000
	0    -1   -1   0   
$EndComp
$Comp
L GND #PWR036
U 1 1
P 7000 3600
F 0 "#PWR036" H 7000 3600 30  0001 C CNN
F 1 "GND" H 7000 3530 30  0001 C CNN
	1    7000 3600
	0    -1   -1   0   
$EndComp
$Comp
L GND #PWR037
U 1 1
P 3400 3400
F 0 "#PWR037" H 3400 3400 30  0001 C CNN
F 1 "GND" H 3400 3330 30  0001 C CNN
	1    3400 3400
	0    1    1    0   
$EndComp
Text Label 6850 2600 0    40   ~ 0
VDDCORE
Text Label 3450 4100 2    40   ~ 0
VDDCORE
Text Label 3450 2700 2    40   ~ 0
VDDCORE
$Comp
L GND #PWR038
U 1 1
P 3300 1700
F 0 "#PWR038" H 3300 1700 30  0001 C CNN
F 1 "GND" H 3300 1630 30  0001 C CNN
	1    3300 1700
	0    1    1    0   
$EndComp
$Comp
L ATSAM3S2BA IC1
U 1 1
P 5150 3250
F 0 "IC1" H 5250 1300 60  0000 C CNN
F 1 "ATSAM3S2BA" H 5200 4950 60  0000 C CNN
	1    5150 3250
	1    0    0    -1  
$EndComp
$Comp
L +3.3V #PWR039
U 1 1
P 3300 2200
F 0 "#PWR039" H 3300 2160 30  0001 C CNN
F 1 "+3.3V" H 3300 2310 30  0000 C CNN
	1    3300 2200
	1    0    0    -1  
$EndComp
$EndSCHEMATC
